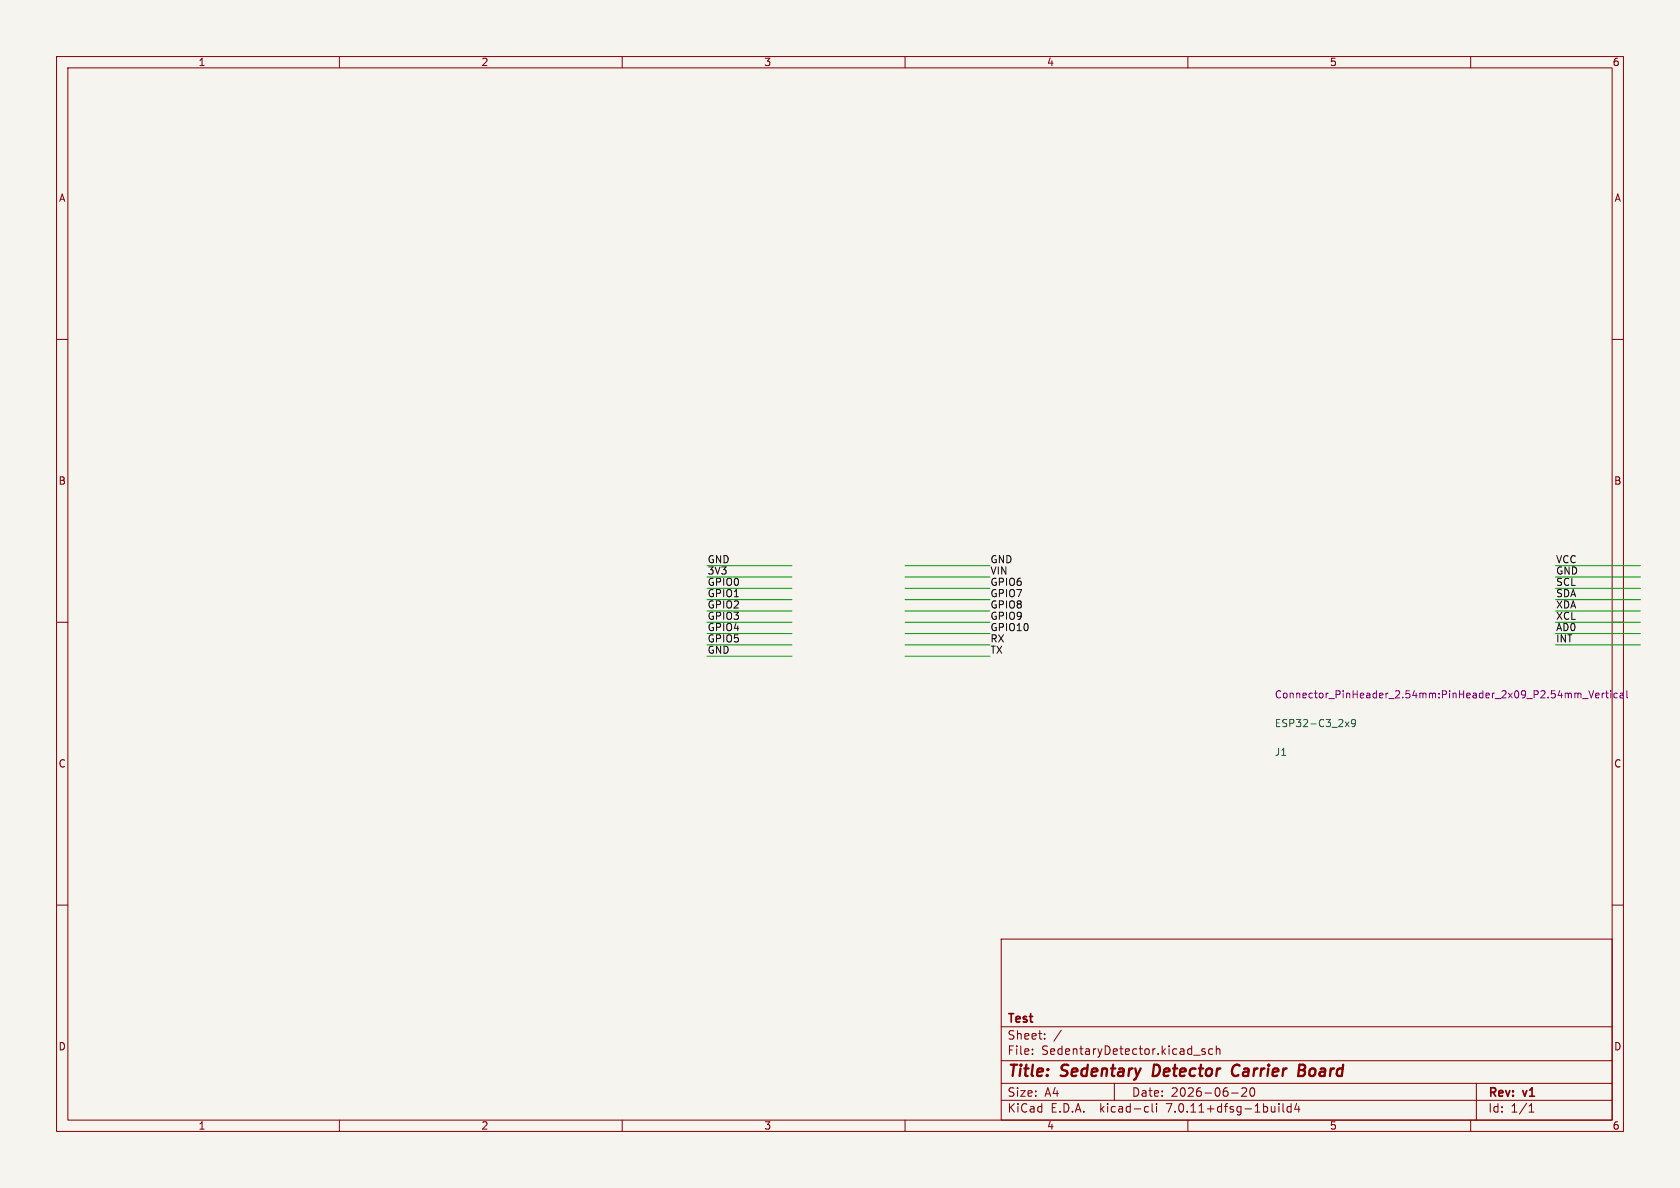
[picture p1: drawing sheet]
<svg xmlns="http://www.w3.org/2000/svg" width="297mm" height="210mm" viewBox="0 0 297 210" stroke-linecap="round" stroke-linejoin="round" font-family="sans-serif">
<path d="M0 0h297v210h-297z" fill="#f5f4ef" stroke="#f5f4ef" stroke-width=".18"/>
<g fill="none" stroke="#840000" stroke-width=".18">
<path d="M10 10h277v190h-277zM12 12h273v186h-273zM60 10v2M110 10v2M160 10v2M210 10v2M260 10v2M10 60h2M285 60h2M10 110h2M285 110h2M10 160h2"/>
<path d="M285 160h2M177 166h108v32h-108zM60 198v2M110 198v2M160 198v2M177 194.5h108M177 191.5h108M177 187.5h108M177 181.5h108M182.5 186.3v.1M182.5 185.5v.1M184.7 183.6v.1"/>
<path d="M184.7 182.8v.1M187.6 182.1l-1.3 2M197 191.5v3M202.6 195.6l.4 .1M203 196.5l-.4 .1M203.7 195.1v1.3l.2 .2M204.5 195.1v.1M204.5 195.6v1M210 198v2M211 186.5h1.2M213 185.5l-.3-.1-.2 .2v.2l.5 .2v.3h-.5M214.4 185.5l-.4-.1-.3 .3v.4l.1 .2h.6"/>
<path d="M215 185.5l.2-.1 .4 .1 .1 .9M215 184.9v1.5M217.7 193.2h1.2M219.5 192.4l.6-.1 .2 .1 .1 .3-.9 1.1h.9M221.2 192.4l.1-.1a.81 .81 0 0 1 .6 .6 .81 .81 0 0 1-.3 .8l-.1 .1a.81 .81 0 0 1-.6-.6 .81 .81 0 0 1 .3-.8zM226.1 195.1v.1M226.1 195.6v1M226.8 195.1v1.3l.2 .2M228.2 195.7l-.4-.1-.3 .3v.4l.2 .2h.5M228.2 195.1v1.5M229.2 195l-.3 1.1h.9M229.6 195.6v1"/>
<path d="M260 198v2M261 191.5v6.5M270.3 196.6h.9M270.3 195.5l.4-.4v1.5"/>
</g>
<path d="M204 188.2l-.2 2h.5M218.8 188.2a1.13 1.13 0 0 0-1 .7 1.13 1.13 0 0 0 .3 1.2l.2 .1 .5-.1M229.6 189.2h.7M229.7 188.2h.7a.49 .49 0 0 1 .3 .5 .49 .49 0 0 1-.4 .5M230.3 189.2l.3 .1a.58 .58 0 0 1-.3 .9h-.8" fill="none" stroke="#840000" stroke-width=".4"/>
<g fill="none" stroke="#009600" stroke-width=".18">
<path d="M125 108h15M125 106h15M125 104h15M125 102h15M125 110h15M125 112h15M125 114h15M125 116h15M125 100h15M160 108h15M160 106h15M160 104h15"/>
<path d="M160 102h15M160 110h15M160 112h15M160 114h15M160 116h15M160 100h15M275 108h15M275 106h15M275 104h15M275 102h15M275 110h15M275 112h15"/>
<path d="M275 114h15M275 100h15"/>
</g>
<path d="M237.8 127.6l.7 .9M238.5 127.6l-.7 .9M239.6 127.7l-.2 .3h-.2l-.3-.3 .1-.5h.4l.2 .1a.84 .84 0 0 1-.3 1.2h-.3" fill="none" stroke="#006464" stroke-width=".18"/>
<g fill="none" stroke="#840084" stroke-width=".18">
<path d="M279.8 123.5h1M280.9 122.1l.4 1.3 .4-1.3M282.1 123l.6-.2-.1-.2-.3-.1-.2 .2 .1 .6h.4M283.2 122.5v.9M283.6 122.5l-.4 .3M283.9 122.5h.4M284 122.1v1.1l.3 .2M284.8 122.1v.1M284.8 122.5v.9M285.9 122.6l-.4-.1-.2 .3 .1 .5h.5M286.5 122.6h.4l.1 .8M287 122.8l-.4 .1-.2 .2 .2 .3 .4-.1"/>
<path d="M287.6 122.1v1.1l.2 .2"/>
</g>
<g font-size="2.8" fill="#840000">
<text x="178" y="190.9">Title:</text>
<text x="187.7" y="190.9">Sedentary</text>
<text x="204.6" y="190.9">Detector</text>
<text x="219.4" y="190.9">Carrier</text>
<text x="232" y="190.9">Board</text>
</g>
<g font-size="2.1" fill="#840000">
<text x="178" y="184">Sheet:</text>
<text x="178" y="181.2">Test</text>
<text x="178" y="186.7">File:</text>
<text x="184.1" y="186.7">SedentaryDetector.kicad_sch</text>
<text x="178" y="196.9">KiCad</text>
<text x="178" y="194.1">Size:</text>
<text x="184.7" y="194.1">A4</text>
<text x="185.7" y="196.9">E.D.A.</text>
<text x="194.6" y="196.9">kicad-cli</text>
<text x="200" y="194.1">Date:</text>
<text x="206.5" y="196.9">7.0.11+dfsg-1build4</text>
<text x="207" y="194.1">2026-06-20</text>
<text x="263" y="194.3">Rev:</text>
<text x="263" y="196.9">Id:</text>
<text x="267.1" y="196.9">1/1</text>
<text x="269.4" y="194.3">v1</text>
</g>
<g font-size="1.8" fill="#840000">
<text x="35" y="11.9">1</text>
<text x="85" y="11.9">2</text>
<text x="135" y="11.9">3</text>
<text x="185" y="11.9">4</text>
<text x="235" y="11.9">5</text>
<text x="285" y="11.9">6</text>
<text x="10.3" y="35.9">A</text>
<text x="285.3" y="35.9">A</text>
<text x="10.3" y="85.9">B</text>
<text x="285.3" y="85.9">B</text>
<text x="10.3" y="135.9">C</text>
<text x="285.3" y="135.9">C</text>
<text x="10.3" y="185.9">D</text>
<text x="285.3" y="185.9">D</text>
<text x="35" y="199.9">1</text>
<text x="85" y="199.9">2</text>
<text x="135" y="199.9">3</text>
<text x="185" y="199.9">4</text>
<text x="235" y="199.9">5</text>
<text x="285" y="199.9">6</text>
</g>
<g font-size="1.8" fill="#0f0f0f">
<text x="125" y="99.7">GND</text>
<text x="125" y="101.7">3V3</text>
<text x="175" y="99.7">GND</text>
<text x="175" y="101.7">VIN</text>
<text x="275" y="101.7">GND</text>
<text x="275" y="99.7">VCC</text>
<text x="125" y="103.7">GPIO0</text>
<text x="125" y="105.7">GPIO1</text>
<text x="125" y="107.7">GPIO2</text>
<text x="175" y="103.7">GPIO6</text>
<text x="175" y="105.7">GPIO7</text>
<text x="175" y="107.7">GPIO8</text>
<text x="275" y="103.7">SCL</text>
<text x="275" y="105.7">SDA</text>
<text x="275" y="107.7">XDA</text>
<text x="125" y="109.7">GPIO3</text>
<text x="125" y="111.7">GPIO4</text>
<text x="125" y="113.7">GPIO5</text>
<text x="175" y="113.7">RX</text>
<text x="175" y="109.7">GPIO9</text>
<text x="175" y="111.7">GPIO10</text>
<text x="275" y="113.7">INT</text>
<text x="275" y="109.7">XCL</text>
<text x="275" y="111.7">AD0</text>
<text x="125" y="115.7">GND</text>
<text x="175" y="115.7">TX</text>
</g>
<text font-size="1.8" fill="#840084" x="225.3" y="123.7">Connector_PinHeader_2.54mm:PinHeader_2x09_P2.54mm_Vertical</text>
<g font-size="1.8" fill="#006464">
<text x="225.3" y="128.7">ESP32-C3_2x9</text>
<text x="225.3" y="133.8">J1</text>
</g>
</svg>
